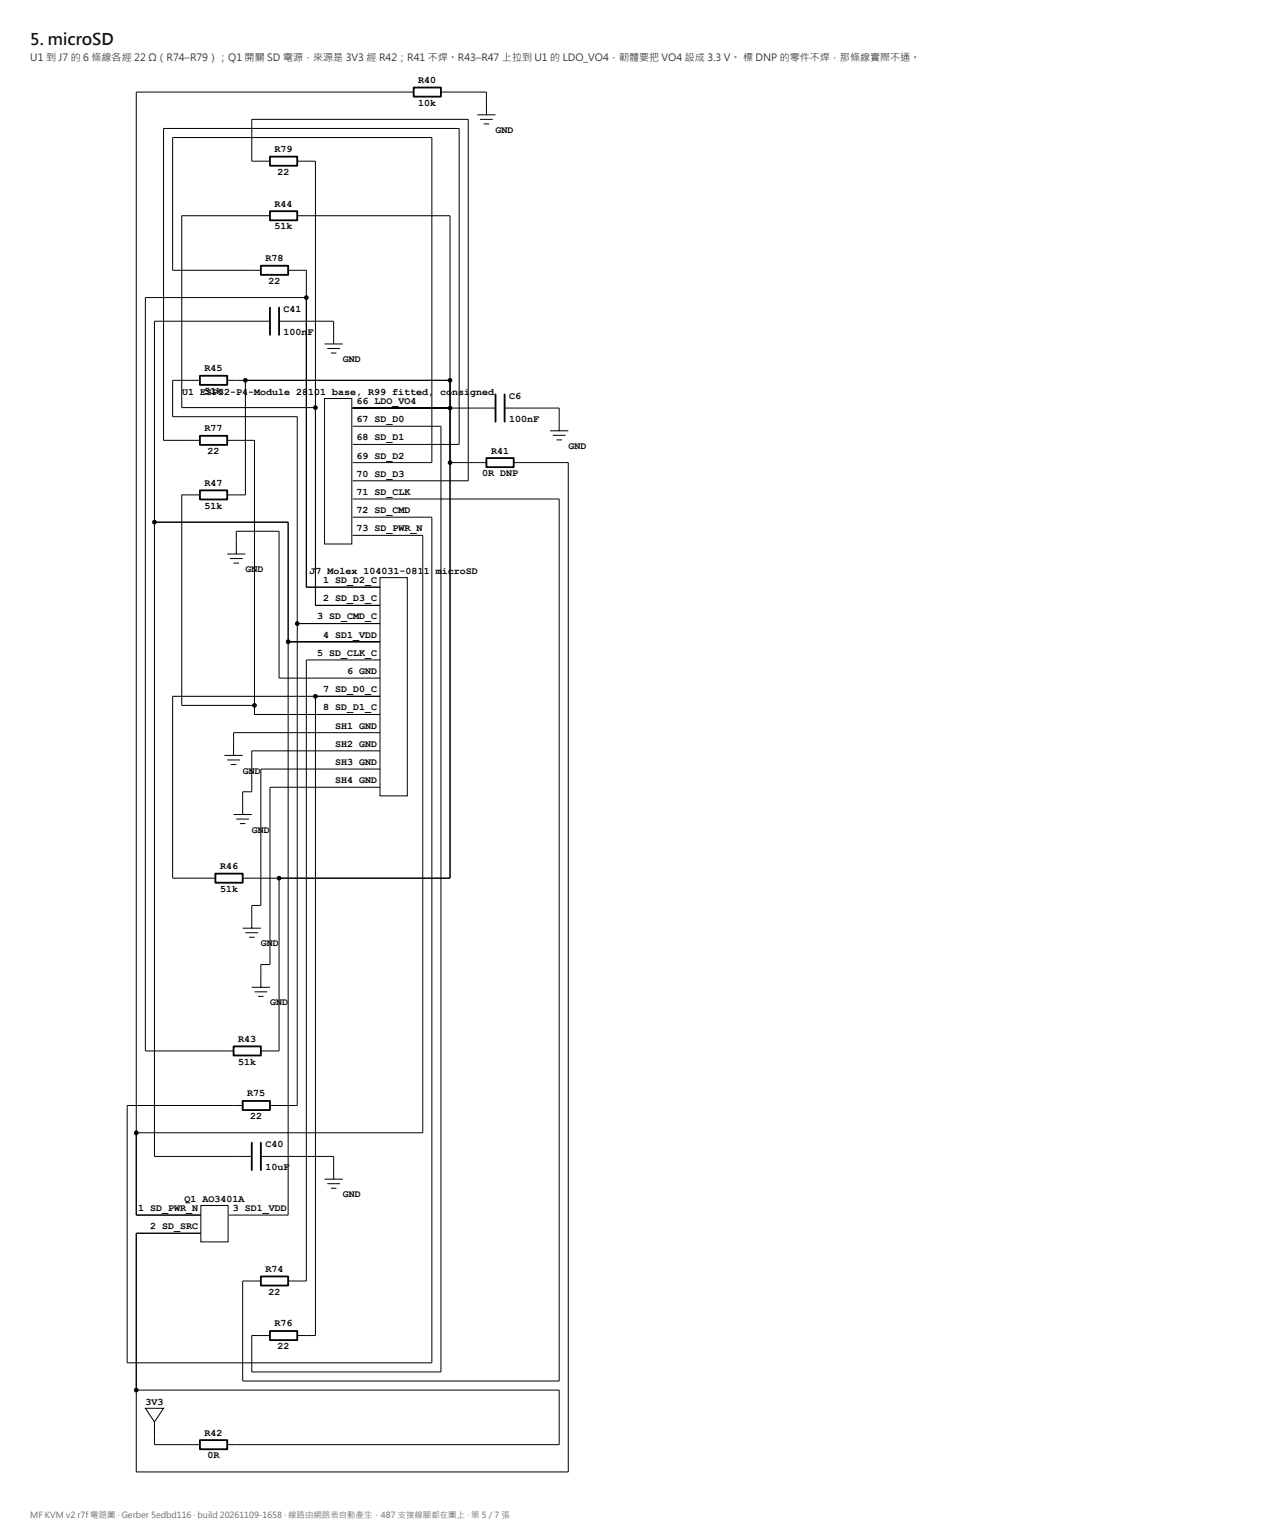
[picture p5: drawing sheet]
<svg xmlns="http://www.w3.org/2000/svg" width="420mm" height="507mm" viewBox="0 0 420 507" stroke-linecap="round" stroke-linejoin="round" font-family="sans-serif">
<g fill="none" stroke="#000" stroke-width=".33">
<path d="M136.3 30.4h-91.4v370.1h21.3M145.3 30.4h15v7.4M157.3 37.8h6M158.2 39.3h4.2M89 53.1h-6v-13.8h71.3v119.2h-38.1M98 53.1h6v146.5h21.2M159.4 40.8h1.8M89 71.1h-29.1v63.3h44.1M98 71.1h50.3v218.4h-68.3M86 89.1h-29.1v-43.8h85.4v107.2h-26.1M95 89.1h6v104.5h24.2M101 98.1h-53.1v248.3h29.1"/>
<path d="M89 105.9h-38.1v275.3h32.1M92 105.9h18v7.5M107 113.4h6M107.9 114.9h4.2M109.1 116.4h1.8M65.9 125.4h-9v12h41.1v227h-9M74.9 125.4h73.4M80.9 125.4v37.7h-6M107 131.4h8.9v47.9h-8.9zM116.2 134.5h47.1M166.3 134.5h18v7.5M65.9 145.2h-12v-102.9h97.4v104.2h-35.1"/>
<path d="M74.9 145.2h9v90.3h41.3M116.2 140.5h29.1v311.7h-62.3v-11.9h6M148.3 152.5h12M169.3 152.5h18v332.7h-142.4v-78.7h21.3M181.3 142h6M182.2 143.5h4.2M183.4 145h1.8M50.9 172.1h44.1v228.4h-19.5M65.9 163.1h-6v69.4h24M116.2 164.5h68.1v290.7h-104.3v-32.9h6M116.2 170.5h26.1v278.7h-100.4v-84.8h38.1M116.2 176.5h23.1v196.9h-94.4"/>
<path d="M74.9 182.6h6M75.8 184.1h4.2M77 185.6h1.8M77.9 182.6v-7.5h14.1v48.4h33.2M125.2 190.4h9v72h-9zM95 211.5h30.2M98 205.6h27.2M125.2 217.5h-24.2v204.8h-6M104 229.5v210.8h-6M125.2 229.5h-68.3v60h14.1M74 249h6M74.9 250.5h4.2"/>
<path d="M76.1 252h1.8M125.2 241.5h-48.2v7.5M125.2 247.5h-42.2v13.5h-3v7.5M125.2 253.5h-39.2v45h-3v7.5M125.2 259.5h-36.2v58.5h-3v7.4M77 268.5h6M77.9 270h4.2M79.1 271.5h1.8M92 289.5v56.9h-6M80 306h6M80.9 307.5h4.2M82.1 309h1.8"/>
<path d="M83 325.4h6M83.9 326.9h4.2M85.1 328.4h1.8M66.2 397.4h9v12h-9zM86 381.2h24v7.5M107 388.7h6M107.9 390.2h4.2M109.1 391.7h1.8M44.9 458.2h139.4v18h-109.4M47.9 464.2h6l-3 4.5zM50.9 468.7v7.5h15"/>
<circle cx="101" cy="98.1" r=".6"/>
<circle cx="80.9" cy="125.4" r=".6"/>
<circle cx="104" cy="134.4" r=".6"/>
<circle cx="148.3" cy="125.4" r=".6"/>
<circle cx="148.3" cy="134.5" r=".6"/>
<circle cx="148.3" cy="152.5" r=".6"/>
<circle cx="50.9" cy="172.1" r=".6"/>
<circle cx="95" cy="211.5" r=".6"/>
<circle cx="98" cy="205.6" r=".6"/>
<circle cx="83.9" cy="232.5" r=".6"/>
<circle cx="104" cy="229.5" r=".6"/>
<circle cx="92" cy="289.5" r=".6"/>
<circle cx="44.9" cy="373.4" r=".6"/>
<circle cx="44.9" cy="458.2" r=".6"/>
</g>
<g fill="none" stroke="#000" stroke-width=".6">
<path d="M136.3 28.9h9v3h-9zM89 51.6h9v3h-9zM89 69.6h9v3h-9zM86 87.6h9v3h-9zM89 101.4v9M92 101.4v9M65.9 123.9h9v3h-9zM163.3 130v9M166.3 130v9M65.9 143.7h9v3h-9zM160.3 151h9v3h-9zM65.9 161.6h9v3h-9z"/>
<path d="M71 288h9v3h-9zM77 344.9h9v3h-9zM80 362.9h9v3h-9zM83 376.7v9M86 376.7v9M86 420.8h9v3h-9zM89 438.8h9v2.9h-9zM65.9 474.7h9v3h-9z"/>
</g>
<g fill="#000">
<circle cx="101" cy="98.1" r=".6"/>
<circle cx="80.9" cy="125.4" r=".6"/>
<circle cx="104" cy="134.4" r=".6"/>
<circle cx="148.3" cy="125.4" r=".6"/>
<circle cx="148.3" cy="134.5" r=".6"/>
<circle cx="148.3" cy="152.5" r=".6"/>
<circle cx="50.9" cy="172.1" r=".6"/>
<circle cx="95" cy="211.5" r=".6"/>
<circle cx="98" cy="205.6" r=".6"/>
<circle cx="83.9" cy="232.5" r=".6"/>
<circle cx="104" cy="229.5" r=".6"/>
<circle cx="92" cy="289.5" r=".6"/>
<circle cx="44.9" cy="373.4" r=".6"/>
<circle cx="44.9" cy="458.2" r=".6"/>
</g>
<text font-size="5.3" fill="#111" x="10" y="14.8">5. microSD</text>
<text font-size="3.3" fill="#333" x="10" y="20.1">U1 到 J7 的 6 條線各經 22 Ω（R74–R79）；Q1 開關 SD 電源，來源是 3V3 經 R42；R41 不焊。R43–R47 上拉到 U1 的 LDO_VO4，韌體要把 VO4 設成 3.3 V。 標 DNP 的零件不焊，那條線實際不通。</text>
<g font-size="3.3">
<text x="137.9" y="27.4">R40</text>
<text x="137.9" y="34.8">10k</text>
<text x="163.3" y="43.8">GND</text>
<text x="90.5" y="50.1">R79</text>
<text x="91.5" y="57.6">22</text>
<text x="90.5" y="68.1">R44</text>
<text x="90.5" y="75.6">51k</text>
<text x="87.5" y="86.1">R78</text>
<text x="88.5" y="93.6">22</text>
<text x="93.5" y="102.9">C41</text>
<text x="93.5" y="110.4">100n</text>
<text x="101.4" y="110.4">F</text>
<text x="113" y="119.4">GND</text>
<text x="67.4" y="122.4">R45</text>
<text x="60" y="130.2">U1 E5S1Pk32-P4</text>
<text x="81.8" y="130.2">-Module 28</text>
<text x="101.6" y="130.2">101 base, R99 fitted,</text>
<text x="145.1" y="130.2">co</text>
<text x="149" y="130.2">nsi</text>
<text x="155" y="130.2">gned</text>
<text x="167.8" y="131.5">C6</text>
<text x="117.4" y="133.2">66 LDO_VO4</text>
<text x="67.4" y="142.2">R77</text>
<text x="117.4" y="139.2">67 SD_D0</text>
<text x="167.8" y="139">100nF</text>
<text x="68.4" y="149.6">22</text>
<text x="117.4" y="145.2">68 SD_D1</text>
<text x="161.8" y="149.5">R41</text>
<text x="187.3" y="148">GND</text>
<text x="117.4" y="151.1">69 SD_D2</text>
<text x="67.4" y="160.1">R47</text>
<text x="117.4" y="157.1">70 SD_D3</text>
<text x="158.9" y="157">0R DNP</text>
<text x="67.4" y="167.6">51k</text>
<text x="117.4" y="163.1">71 SD_CLK</text>
<text x="117.4" y="169.1">72 SD_CMD</text>
<text x="117.4" y="175.1">73 SD_PWR_N</text>
<text x="80.9" y="188.6">GND</text>
<text x="102" y="189.2">J</text>
<text x="104" y="189.2">7 Molex 104031-081</text>
<text x="139.6" y="189.2">1</text>
<text x="143.6" y="189.2">m</text>
<text x="145.6" y="189.2">icroSD</text>
<text x="106.5" y="192.2">1 SD_D2_C</text>
<text x="106.5" y="198.2">2 SD_D3_C</text>
<text x="104.6" y="204.2">3 SD_CMD_C</text>
<text x="106.5" y="210.2">4 SD1_VDD</text>
<text x="104.6" y="216.2">5 SD_CLK_C</text>
<text x="114.5" y="222.2">6 GND</text>
<text x="106.5" y="228.2">7 SD_D0_C</text>
<text x="106.5" y="234.2">8 SD_D1_C</text>
<text x="110.5" y="240.2">SH1 GND</text>
<text x="110.5" y="246.2">SH2 GND</text>
<text x="80" y="255">GND</text>
<text x="110.5" y="252.2">SH3 GND</text>
<text x="110.5" y="258.2">SH4 GND</text>
<text x="83" y="274.5">GND</text>
<text x="72.5" y="286.5">R46</text>
<text x="72.5" y="294">51k</text>
<text x="86" y="312">GND</text>
<text x="89" y="331.4">GND</text>
<text x="78.5" y="343.4">R43</text>
<text x="78.5" y="350.9">51k</text>
<text x="81.5" y="361.4">R75</text>
<text x="82.5" y="368.9">22</text>
<text x="87.5" y="378.2">C40</text>
<text x="87.5" y="385.7">10uF</text>
<text x="113" y="394.7">GND</text>
<text x="45.5" y="399.2">1 SD_PWR_N</text>
<text x="60.8" y="396.2">Q1 AO3401A</text>
<text x="76.7" y="399.2">3 SD1_VDD</text>
<text x="49.5" y="405.2">2 SD_SRC</text>
<text x="87.5" y="419.3">R74</text>
<text x="88.5" y="426.8">22</text>
<text x="90.5" y="437.3">R76</text>
<text x="91.5" y="444.7">22</text>
<text x="47.9" y="463">3V3</text>
<text x="67.4" y="473.2">R42</text>
<text x="68.4" y="480.7">0R</text>
</g>
<text font-size="2.8" fill="#666" x="10" y="500.3">MF KVM v2 r7f 電路圖 · Gerber 5edbd116 · build 20261109-1658 · 線路由網路表自 動產生，487 支接線腳都在圖上 · 第 5 / 7 張</text>
</svg>
